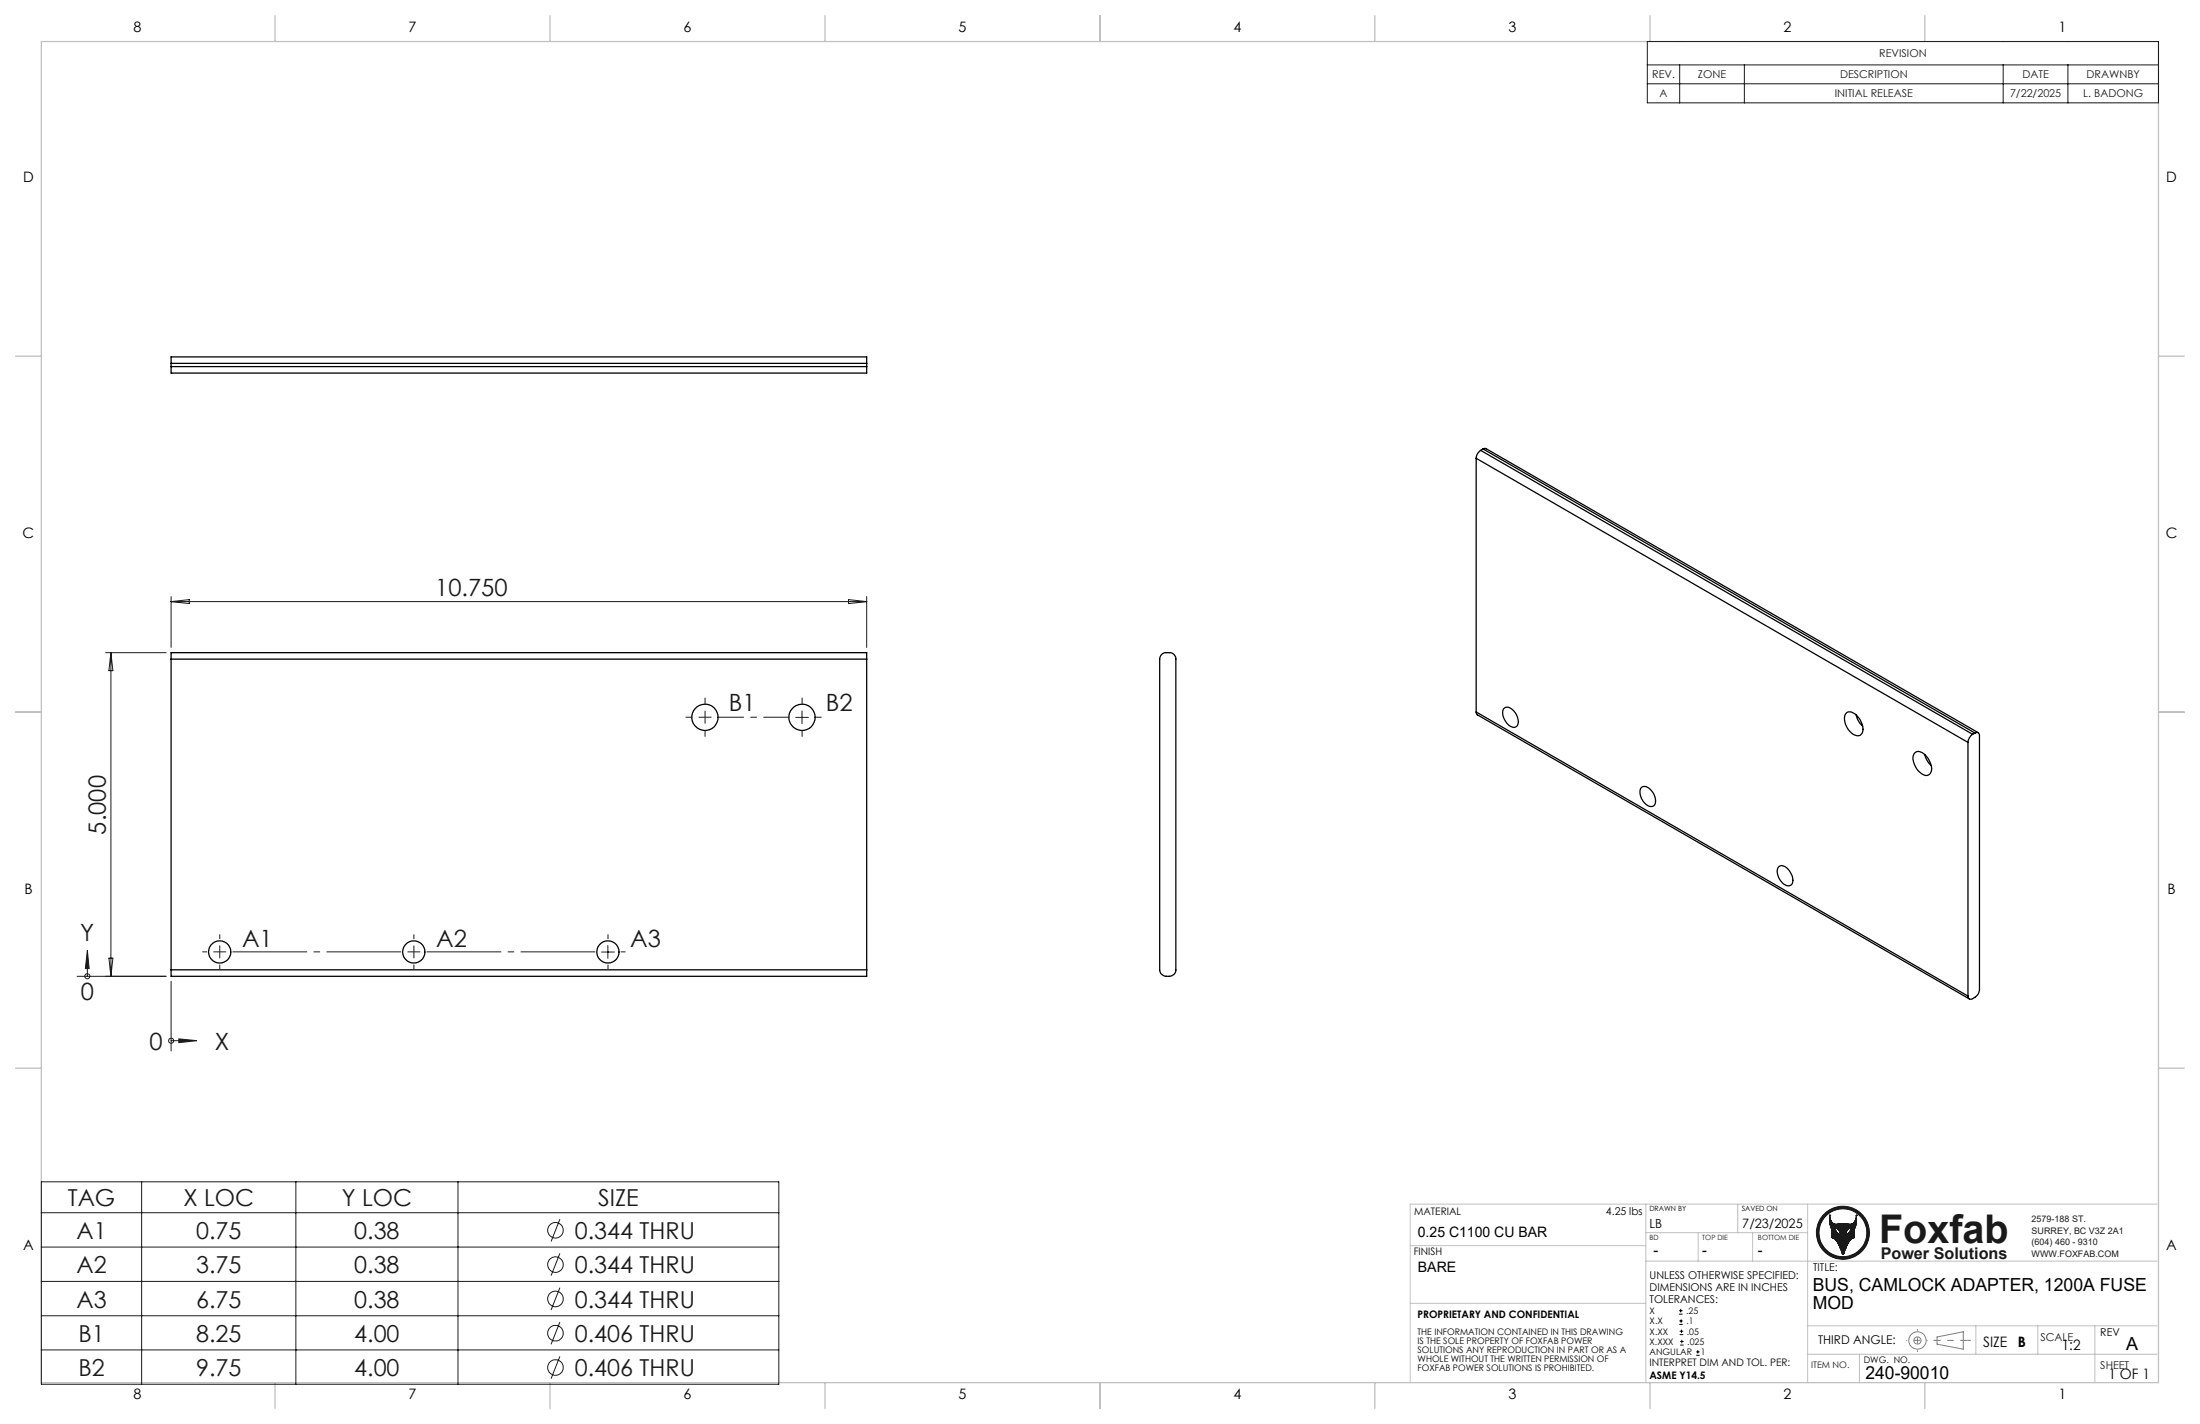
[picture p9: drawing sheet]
<svg xmlns="http://www.w3.org/2000/svg" width="432mm" height="279mm" viewBox="0 0 432 279" stroke-linecap="round" stroke-linejoin="round" font-family="sans-serif">
<g fill="none" stroke="#000" stroke-width=".25">
<path d="M33.6 71.3v-1.3h136.5v1.3M33.6 71.9v1.3h136.5v-1.3M33.6 71.3v.6M33.6 71.3h136.5M33.6 71.9h136.5M170.1 71.3v.6M289.7 89.9l96.6 55.8M289.7 89.9v49.8M290.6 88.4a1.91 1.91 0 0 0-.9 1.5M290.6 88.4l96.6 55.7M291.1 88.1h.6l96.6 55.7M291.1 88.1l-.5 .3"/>
<path d="M291.1 88.1l96.5 55.7M33.6 129.3v-1.2h136.5v1.2M33.6 129.3v61M33.6 129.3h136.5M170.1 129.3v61M228 128.4a1.65 1.65 0 0 1 2.8 .9v61a1.64 1.64 0 0 1-1.4 1.3 1.64 1.64 0 0 1-1.7-.9l-.1-.4v-61zM289.7 139.7l.3 .6 96.5 55.7M289.7 139.7l96.6 55.7M295.1 139.1a1.12 1.12 0 0 1 1.7 .1 2.97 2.97 0 0 1 1.1 3.1 1.05 1.05 0 0 1-1.8 0 2.99 2.99 0 0 1-1-3.2zM362.4 139.8a1.57 1.57 0 0 1 2.1 .6 3.5 3.5 0 0 1 1 3.4 1.28 1.28 0 0 1-2.1 0 3.4 3.4 0 0 1-1.2-3.7zM322.2 154.5a1.39 1.39 0 0 1 1.9 .5 2.48 2.48 0 0 1 .5 3.1 1.39 1.39 0 0 1-1.8-.6 2.48 2.48 0 0 1-.6-3zM364.3 140.3l.5 1.2 .8 1"/>
<path d="M375.9 147.6a1.57 1.57 0 0 1 2 .6 3.5 3.5 0 0 1 1.1 3.4 1.08 1.08 0 0 1-1.8 .2 3.8 3.8 0 0 1-1.6-3.6zM377.8 148.1l.5 1.2 .8 .9M386.3 145.7v49.7M387.2 144.1a2.07 2.07 0 0 0-.9 1.6M387.6 143.8a.54 .54 0 0 1 .7 0 .54 .54 0 0 1 .2 .6v49.7a1.99 1.99 0 0 1-2 1.9l-.2-.6M387.6 143.8l-.4 .3M349.1 170a1.55 1.55 0 0 1 2.2 1l.2 .4a1.88 1.88 0 0 1 0 2.2 1.38 1.38 0 0 1-1.8-.6 2.47 2.47 0 0 1-.6-3zM33.6 190.3v1.3h136.5v-1.3M33.6 190.3h136.5"/>
<circle cx="138.4" cy="140.7" r="2.57"/>
<circle cx="157.4" cy="140.7" r="2.57"/>
<circle cx="43.1" cy="186.8" r="2.18"/>
<circle cx="81.2" cy="186.8" r="2.18"/>
<circle cx="119.3" cy="186.8" r="2.18"/>
</g>
<g fill="none" stroke="#191924" stroke-width=".2">
<path d="M359.1 238.4h.1M359.1 238.4a1.5 1.5 0 0 0 1.4 1.8l1.7-.1a1.36 1.36 0 0 0 1.9-.5l.2-1.2M359.1 238.4a4.4 4.4 0 0 0 .3 2.5l.2 .3v1.6M364.3 238.4h.1M364.3 238.4a4.4 4.4 0 0 1-.2 2.5l-.2 .3v1.7l-.5 .2a6.9 6.9 0 0 0-1.5 2.9M359.6 242.8v.1M359.6 242.9l.5 .2a7.5 7.5 0 0 1 1.5 2.9M360.2 240.9a1.41 1.41 0 0 1 1 1.4 1.43 1.43 0 0 1-1-1.4zM361.6 246l.2 .1M361.6 246h.1M361.7 246.1h.1M361.7 240.1v6"/>
<path d="M361.8 246.1h.1M361.9 246l-.1 .1M361.9 246h.1M362.7 241.2l.6-.3-.1 .5a1.47 1.47 0 0 1-.9 .9l.1-.7z"/>
<circle cx="361.7" cy="241.9" r="5.2"/>
<circle cx="361.7" cy="241.9" r="4.7"/>
</g>
<circle cx="361.7" cy="241.9" r="5" fill="none" stroke="#191924" stroke-width=".5"/>
<g fill="none" stroke="#808080" stroke-width=".2">
<path d="M380.2 262.3l5.1-1v3.4l-5.1-1z"/>
<circle cx="376.3" cy="263" r=".7"/>
<circle cx="376.4" cy="263" r="1.69"/>
</g>
<path d="M386.2 263h-6.7" fill="none" stroke="#808080" stroke-width=".2" stroke-dasharray="15.2 1.3 1.3 1.3" stroke-dashoffset="13.8" stroke-linecap="butt"/>
<path d="M376.4 260.8v4.4" fill="none" stroke="#808080" stroke-width=".2" stroke-dasharray="15.2 1.3 1.3 1.3" stroke-dashoffset="14.9" stroke-linecap="butt"/>
<path d="M386.2 263h.6" fill="none" stroke="#808080" stroke-width=".2" stroke-dasharray="15.2 1.3 1.3 1.3" stroke-linecap="butt"/>
<path d="M378.3 263h-4.2" fill="none" stroke="#808080" stroke-width=".2" stroke-dasharray="15.2 1.3 1.3 1.3" stroke-dashoffset="15" stroke-linecap="butt"/>
<g fill="none" stroke="#c0c0c0" stroke-width=".2">
<path d="M323 236.3v34.8M341.1 236.3v5.6M354.8 236.3v35M423.4 236.3h-146.6v35M276.8 244.4h46.2M276.8 255.7h46.2M323 247.4h100.4M323 241.9h31.8M333.3 241.9v5.5M344 241.9v5.5M354.8 265.7h68.6M354.8 260.1h68.6"/>
<path d="M364.9 265.7v5.6M387.8 260.1v5.6M400 260.1v5.6M411.2 260.1v11.2"/>
</g>
<g fill="none" stroke="#c0c0c0" stroke-width=".25">
<path d="M8.1 8.1h415.6v263.2h-415.6zM54 3.1v5M108 3.1v5M161.9 3.1v5M215.9 3.1v5M269.8 3.1v5M323.8 3.1v5M377.8 3.1v5M3 69.9h5.1M423.7 69.9h5M3 139.7h5.1M423.7 139.7h5"/>
<path d="M3 209.6h5.1M423.7 209.6h5M54 271.3v5.1M108 271.3v5.1M161.9 271.3v5.1M215.9 271.3v5.1M269.8 271.3v5.1M323.8 271.3v5.1M377.8 271.3v5.1"/>
</g>
<path d="M362.7 241.2l.6-.3a1.45 1.45 0 0 1-1 1.4l.1-.7zM359.1 238.4v1.1l.2 1.1 .3 .6v1.7a1.08 1.08 0 0 1 .9 .6l1.1 2.6 .3-.1a6.8 6.8 0 0 1 1.6-3l.4-.1v-1.7l.4-1v-1.8a1.51 1.51 0 0 1-.5 1.5 1.51 1.51 0 0 1-1.6 .2h-.9a1.41 1.41 0 0 1-2-.7zM360.2 240.9a1.41 1.41 0 0 1 1 1.4 1.45 1.45 0 0 1-1-1.4zM357 241.9a4.7 4.7 0 0 0 9.4 0 4.7 4.7 0 0 0-9.4 0zM356.5 241.9a5.2 5.2 0 0 1 10.4 0 5.2 5.2 0 0 1-10.4 0z" fill-rule="evenodd" fill="#191924"/>
<g fill="none" stroke="#191924" stroke-width=".2">
<path d="M323.3 8.1h100.4v12.1h-100.4zM323.3 12.7h100.4M323.3 16.4h100.4M329.7 12.7v7.5M342.4 12.7v7.5M393.2 12.7v7.5M405.9 12.7v7.5M33.6 117.1v9.9M33.6 118h136.5M33.6 118l3.5-.3v.7zM166.5 117.7l3.6 .3-3.6 .4zM170.1 117.1v9.9"/>
<path d="M20.7 128.1h11.9M21.8 128.1v63.5M21.8 128.1l.4 3.5h-.8zM157.4 139.5v2.5M156.2 140.8h2.5M15.1 191.6h17.5M17.1 186.5l.4 3.5h-.7zM17.1 190v1.6M21.4 188h.8l-.4 3.6zM33.6 192.5v13.7M118.1 186.8h2.5M119.3 185.5v2.5"/>
<path d="M33.6 204.2h1.5M35.1 203.8l3.6 .4-3.6 .4zM8.1 231.9h144.8v39.7h-144.8zM8.1 237.9h144.8M27.8 231.9v39.7M58.1 231.9v39.7M89.9 231.9v39.7M109.9 239.2l-1.7 4.4M8.1 244.7h144.8M8.1 251.4h144.8M8.1 258.2h144.8M109.9 245.9l-1.7 4.4"/>
<path d="M109.9 252.7l-1.7 4.3M109.9 259.4l-1.7 4.4M8.1 264.9h144.8M109.9 266.1l-1.7 4.4"/>
<circle cx="17.1" cy="191.5" r=".5"/>
<circle cx="33.6" cy="204.2" r=".49"/>
<circle cx="109" cy="241.4" r="1.53"/>
<circle cx="109" cy="248.1" r="1.53"/>
<circle cx="109" cy="254.9" r="1.53"/>
<circle cx="109" cy="261.6" r="1.54"/>
<circle cx="109" cy="268.3" r="1.53"/>
</g>
<g fill="none" stroke="#000" stroke-width=".2">
<path d="M329.6 257.8h.6M329.6 257.2h.6M329.6 259.9h.7M329.6 259.2h.7M329.9 256.8v.7M330 258.9v.6M329.7 261.9h.7M329.7 261.2h.7M329.8 263.9h.6M329.8 263.2h.6M330 260.9v.6M330.1 262.9v.7"/>
<path d="M332.9 265.9h.7M332.9 265.3h.7M333.2 264.9v.7"/>
</g>
<g fill="none" stroke="#191924" stroke-width=".2" stroke-dasharray="15.2 1.3 1.3 1.3" stroke-linecap="butt">
<path d="M138.4 138.2v-1.3M157.4 138.2v-1.3M135.9 140.7h-1.3M138.4 140.7v-1.2M138.4 140.7h-1.3M138.4 140.7v1.3M138.4 140.7h1.2M138.4 143.2v1.4M157.4 143.2v1.4M159.9 140.7h1.4M40.6 186.8h-.9M43.1 186.8v-1.3"/>
<path d="M43.1 186.8h-1.2M43.1 186.8v1.2M43.1 186.8h1.3M43.1 184.3v-1M43.1 189.3v.9M81.2 186.8v-1.3M81.2 186.8h-1.2M81.2 186.8v1.2M81.2 186.8h1.3M81.2 184.3v-1M81.2 189.3v.9M119.3 184.3v-1"/>
<path d="M119.3 189.3v.9M121.8 186.8h1"/>
</g>
<path d="M45.6 186.8h33.1M83.7 186.8h33.1" fill="none" stroke="#191924" stroke-width=".2" stroke-dasharray="15.2 1.3 1.3 1.3" stroke-dashoffset=".6" stroke-linecap="butt"/>
<path d="M140.9 140.7h14" fill="none" stroke="#191924" stroke-width=".2" stroke-dasharray="15.2 1.3 1.3 1.3" stroke-dashoffset="10.1" stroke-linecap="butt"/>
<path d="M35.1 203.8l3.6 .4-3.6 .4zM17.1 186.5l.4 3.5h-.7z" fill="#191924"/>
<text font-size="7.8" fill="#191924" x="368.8" y="243.9">Foxfab</text>
<g font-size="4.7" fill="#191924">
<text x="85.4" y="117">10.750</text>
<text x="143" y="139.6">B1</text>
<text x="162.1" y="139.6">B2</text>
<text x="20.8" y="163.8" transform="rotate(-90 20.8 163.8)">5.000</text>
<text x="15.8" y="184.7">Y</text>
<text x="47.5" y="185.9">A1</text>
<text x="85.6" y="185.9">A2</text>
<text x="123.7" y="185.9">A3</text>
<text x="15.8" y="196.3">0</text>
<text x="29.3" y="205.9">0</text>
<text x="42.2" y="206">X</text>
</g>
<g font-size="4.6" fill="#191924">
<text x="13.3" y="236.6">TAG</text>
<text x="36" y="236.6">X LOC</text>
<text x="67.1" y="236.6">Y LOC</text>
<text x="117.4" y="236.6">SIZE</text>
<text x="15" y="243.1">A1</text>
<text x="38.5" y="243.1">0.75</text>
<text x="69.5" y="243.1">0.38</text>
<text x="112.8" y="243.1">0.344 THRU</text>
<text x="15" y="249.8">A2</text>
<text x="38.5" y="249.8">3.75</text>
<text x="69.5" y="249.8">0.38</text>
<text x="112.8" y="249.8">0.344 THRU</text>
<text x="15" y="256.6">A3</text>
<text x="38.5" y="256.6">6.75</text>
<text x="69.5" y="256.6">0.38</text>
<text x="112.8" y="256.6">0.344 THRU</text>
<text x="15.4" y="263.3">B1</text>
<text x="38.5" y="263.3">8.25</text>
<text x="69.5" y="263.3">4.00</text>
<text x="112.8" y="263.3">0.406 THRU</text>
<text x="15.4" y="270">B2</text>
<text x="38.5" y="270">9.75</text>
<text x="69.5" y="270">4.00</text>
<text x="112.8" y="270">0.406 THRU</text>
</g>
<g font-size="3.5">
<text x="355.8" y="253.4">BUS, CAMLOCK ADAPTER, 1200A FUSE</text>
<text x="355.8" y="256.9">MOD</text>
<text x="417.3" y="264.9">A</text>
<text x="366.1" y="270.6">240-90010</text>
</g>
<text font-size="3.2" fill="#191924" x="369.1" y="247.1">Power Solutions</text>
<g font-size="2.8">
<text x="26.2" y="6.3">8</text>
<text x="80.2" y="6.3">7</text>
<text x="134.2" y="6.3">6</text>
<text x="188.1" y="6.3">5</text>
<text x="242.1" y="6.3">4</text>
<text x="296.1" y="6.3">3</text>
<text x="350.1" y="6.3">2</text>
<text x="404" y="6.3">1</text>
<text x="4.5" y="35.6">D</text>
<text x="425.2" y="35.6">D</text>
<text x="4.4" y="105.5">C</text>
<text x="425.1" y="105.5">C</text>
<text x="4.8" y="175.3">B</text>
<text x="425.4" y="175.3">B</text>
<text x="4.5" y="245.2">A</text>
<text x="278.3" y="242.8">0.25 C1100 CU BAR</text>
<text x="425.2" y="245.2">A</text>
<text x="278.3" y="249.6">BARE</text>
<text x="324.6" y="246.3">-</text>
<text x="334.1" y="246.3">-</text>
<text x="345" y="246.3">-</text>
<text x="389.2" y="264.3">SIZE</text>
<text x="396" y="264.3">B</text>
<text x="404.7" y="265">1:2</text>
<text x="26.2" y="274.5">8</text>
<text x="80.2" y="274.5">7</text>
<text x="134.2" y="274.5">6</text>
<text x="188.1" y="274.5">5</text>
<text x="242.1" y="274.5">4</text>
<text x="296.1" y="274.5">3</text>
<text x="350.1" y="274.5">2</text>
<text x="404" y="274.5">1</text>
<text x="413.8" y="270.6">1 OF 1</text>
</g>
<g font-size="2.5">
<text x="323.8" y="240.9">LB</text>
<text x="342" y="240.9">7/23/2025</text>
</g>
<text font-size="2.4" x="356.9" y="263.8">THIRD ANGLE:</text>
<g font-size="2.1" fill="#191924">
<text x="368.8" y="11.2">REVISION</text>
<text x="324.3" y="15.4">REV.</text>
<text x="333.3" y="15.4">ZONE</text>
<text x="361.1" y="15.4">DESCRIPTION</text>
<text x="397" y="15.4">DATE</text>
<text x="409.5" y="15.4">DRAWNBY</text>
<text x="325.7" y="19.1">A</text>
<text x="360.1" y="19.1">INITIAL RELEASE</text>
<text x="394.5" y="19.1">7/22/2025</text>
<text x="408.9" y="19.1">L. BADONG</text>
<text x="400.5" y="263.1">SCALE</text>
<text x="412.2" y="268.7">SHEET</text>
</g>
<g font-size="2.1">
<text x="315.2" y="238.3">4.25 lbs</text>
<text x="323.8" y="251">UNLESS OTHERWISE SPECIFIED:</text>
<text x="355.9" y="249.5">TITLE:</text>
<text x="323.8" y="253.4">DIMENSIONS ARE IN INCHES</text>
<text x="323.8" y="255.7">TOLERANCES:</text>
<text x="412.2" y="262.1">REV</text>
</g>
<g font-size="2">
<text x="277.6" y="238.3">MATERIAL</text>
<text x="277.5" y="246.3">FINISH</text>
<text x="278.2" y="258.5">PROPRIETARY AND CONFIDENTIAL</text>
<text x="323.7" y="268.1">INTERPRET DIM AND TOL. PER:</text>
<text x="323.7" y="270.6">ASME Y14.5</text>
</g>
<g font-size="1.8" fill="#191924">
<text x="398.7" y="239.8">2579-188 ST.</text>
<text x="398.7" y="242.1">SURREY, BC V3Z 2A1</text>
<text x="398.7" y="244.3">(604) 460 - 9310</text>
<text x="398.7" y="246.6">WWW.FOXFAB.COM</text>
<text x="355.5" y="268.4">ITEM NO.</text>
</g>
<g font-size="1.8">
<text x="323.8" y="257.8">X</text>
<text x="331" y="257.8">.25</text>
<text x="278.2" y="261.9">THE INFORMATION CONTAINED IN THIS DRAWING</text>
<text x="278.2" y="263.6">IS THE SOLE PROPERTY OF FOXFAB POWER</text>
<text x="323.8" y="259.8">X.X</text>
<text x="323.8" y="263.9">X.XXX</text>
<text x="323.8" y="261.9">X.XX</text>
<text x="331" y="259.8">.1</text>
<text x="331.1" y="261.9">.05</text>
<text x="331.2" y="263.9">.025</text>
<text x="278.2" y="265.4">SOLUTIONS ANY REPRODUCTION IN PART OR AS A</text>
<text x="278.2" y="267.2">WHOLE WITHOUT THE WRITTEN PERMISSION OF</text>
<text x="278.2" y="268.9">FOXFAB POWER SOLUTIONS IS PROHIBITED.</text>
<text x="323.8" y="265.9">ANGULAR</text>
<text x="333.8" y="265.9">1</text>
<text x="365.8" y="267.4">DWG. NO.</text>
</g>
<g font-size="1.4">
<text x="323.7" y="237.6">DRAWN BY</text>
<text x="341.8" y="237.6">SAVED ON</text>
</g>
<g font-size="1.4" fill="#191924">
<text x="323.8" y="243.4">BD</text>
<text x="334.1" y="243.4">TOP DIE</text>
<text x="345" y="243.4">BOTTOM DIE</text>
</g>
</svg>
